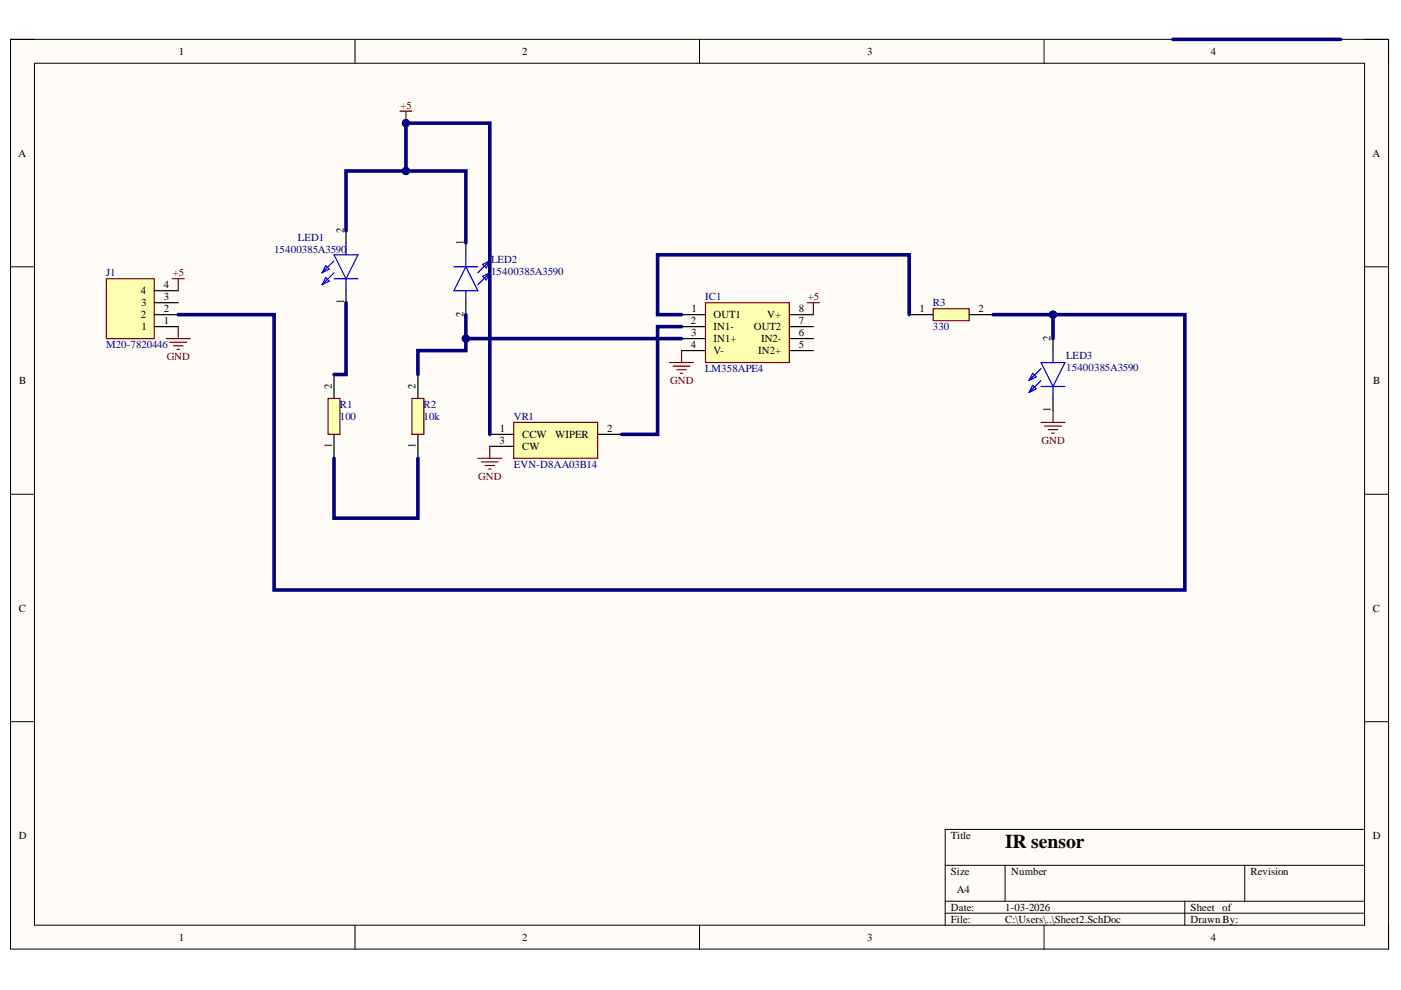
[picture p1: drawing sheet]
<svg xmlns="http://www.w3.org/2000/svg" width="297mm" height="210mm" viewBox="0 0 297 210" stroke-linecap="round" stroke-linejoin="round" font-family="sans-serif">
<path d="M2.2 8.3h292.2v192.9h-292.2z" fill-rule="evenodd" fill="#fffcf8"/>
<path d="M2.2 8.3h292.2v192.9h-292.2z" fill="none" stroke="#000" stroke-width=".21"/>
<path d="M7.3 13.4h282v182.8h-282z" fill-rule="evenodd" fill="#fffcf8"/>
<g fill="none" stroke="#000" stroke-width=".21">
<path d="M2.2 8.3h5.1M7.3 13.4h282v182.8h-282zM75.3 8.3v5.1M148.3 8.3v5.1M221.4 8.3v5.1M289.3 8.3h5.1v5.1M2.2 56.6h5.1M289.3 56.6h5.1M2.2 104.8h5.1M289.3 104.8h5.1M2.2 153h5.1M289.3 153h5.1"/>
<path d="M289.3 175.9h-88.9v20.3M75.3 196.2v5M148.3 196.2v5M200.4 183.5h88.9M200.4 191.1h88.9M200.4 193.6h88.9M213.1 183.5v7.6M221.4 196.2v5M251.2 191.1v5.1M263.9 183.5v7.6M294.4 196.2v5"/>
</g>
<path d="M149.6 64.2h17.8v12.7h-17.8z" fill-rule="evenodd" fill="#ffffb0"/>
<path d="M149.6 64.2h17.8v12.7h-17.8z" fill="none" stroke="#800000" stroke-width=".25"/>
<path d="M144.5 66.7h5.1M144.5 69.3h5.1M144.5 71.8h5.1M144.5 74.3h5.1M167.4 66.7h5M167.4 69.3h5M167.4 71.8h5M167.4 74.3h5" fill="none" stroke="#000" stroke-width=".25"/>
<path d="M69.6 84.5h2.5v7.6h-2.5z" fill-rule="evenodd" fill="#ffffb0"/>
<path d="M69.6 84.5h2.5v7.6h-2.5z" fill="none" stroke="#800000" stroke-width=".25"/>
<path d="M70.8 79.4v5.1M70.8 92.1v5.1" fill="none" stroke="#000" stroke-width=".25"/>
<path d="M87.3 84.5h2.6v7.6h-2.6z" fill-rule="evenodd" fill="#ffffb0"/>
<path d="M87.3 84.5h2.6v7.6h-2.6z" fill="none" stroke="#800000" stroke-width=".25"/>
<path d="M88.6 79.4v5.1M88.6 92.1v5.1" fill="none" stroke="#000" stroke-width=".25"/>
<path d="M197.9 65.4h7.6v2.6h-7.6z" fill-rule="evenodd" fill="#ffffb0"/>
<path d="M197.9 65.4h7.6v2.6h-7.6z" fill="none" stroke="#800000" stroke-width=".25"/>
<path d="M192.8 66.7h5.1M205.5 66.7h5.1" fill="none" stroke="#000" stroke-width=".25"/>
<path d="M108.9 89.6h17.8v7.6h-17.8z" fill-rule="evenodd" fill="#ffffb0"/>
<path d="M108.9 89.6h17.8v7.6h-17.8z" fill="none" stroke="#800000" stroke-width=".25"/>
<path d="M73.4 48.9v2.6M98.8 51.5v2.5M73.4 61.6v2.6M98.8 64.2v2.5M223.3 71.8v2.5M103.8 92.1h5.1M103.8 94.6h5.1M126.7 92.1h5.1M223.3 84.5v2.5" fill="none" stroke="#000" stroke-width=".25"/>
<g fill="none" stroke="#00f" stroke-width=".25">
<path d="M69 58.8l.8 .8-1.5 .8zM69 56.3l.8 .8-1.5 .7zM70.8 54h5.1l-2.5 5.1zM70.8 59.1h5.1M70.8 57.8l-2.5 2.6M70.8 55.3l-2.5 2.5M73.4 51.5v2.5M73.4 59.1v2.5M96.2 56.6h5.1M98.8 56.6l2.5 5h-5.1zM98.8 54v2.6M102.3 56.1l1.5-.8-.7 1.5z"/>
<path d="M102.3 58.6l1.5-.8-.7 1.6zM103.8 55.3l-2.5 2.5M103.8 57.8l-2.5 2.6M98.8 61.6v2.6M218.9 79.2l.8 .7-1.5 .8zM220.7 76.9h5.1l-2.5 5.1zM220.7 78.1l-2.5 2.6M223.3 74.3v2.6M218.9 81.7l.8 .8-1.5 .7zM220.7 82h5.1M220.7 80.7l-2.5 2.5M223.3 82v2.5"/>
</g>
<path d="M22.5 59.1h10.2v12.7h-10.2z" fill-rule="evenodd" fill="#ffffb0"/>
<g fill="none" stroke="#800000" stroke-width=".25">
<path d="M84.8 23.6h2.5M86.1 23.6v2.5M22.5 59.1h10.2v12.7h-10.2zM35.3 71.8h5M36 72.6h3.6M36.8 73.3h2M37.5 74.1h.5M37.8 69.3v2.5M101.3 97.2h5.1M102.1 97.9h3.5M102.8 98.7h2.1M103.6 99.5h.5"/>
<path d="M103.8 94.6v2.6"/>
</g>
<path d="M32.7 69.3h5.1M32.7 66.7h5.1M32.7 64.2h5.1M32.7 61.6h5.1" fill="none" stroke="#000" stroke-width=".25"/>
<circle cx="86.1" cy="26.1" r=".76" fill="#000080"/>
<circle cx="86.1" cy="26.1" r=".76" fill="none" stroke="#000080" stroke-width=".21"/>
<g fill="none" stroke="#800000" stroke-width=".25">
<path d="M36.5 59.1h2.6M37.8 59.1v2.5M142 76.9h5M142.7 77.6h3.6M143.5 78.4h2M144.2 79.2h.6M144.5 74.3v2.6M171.2 64.2h2.5M172.4 64.2v2.5M220.7 89.6h5.1M221.5 90.3h3.5M222.2 91.1h2.1"/>
<path d="M223 91.8h.5M223.3 87v2.6"/>
</g>
<path d="M73.4 48.9v-12.6h25.4v15.2M73.4 64.2v15.2h-2.6M144.5 69.3h-5.1v22.8h-7.6M70.8 97.2v12.7h17.8v-12.7" fill="none" stroke="#000080" stroke-width=".76"/>
<circle cx="86.1" cy="36.3" r=".76" fill="#000080"/>
<circle cx="86.1" cy="36.3" r=".76" fill="none" stroke="#000080" stroke-width=".21"/>
<path d="M86.1 36.3v-10.2h17.7v66" fill="none" stroke="#000080" stroke-width=".76"/>
<circle cx="86.1" cy="36.3" r=".76" fill="#000080"/>
<circle cx="86.1" cy="36.3" r=".76" fill="none" stroke="#000080" stroke-width=".21"/>
<circle cx="86.1" cy="26.1" r=".76" fill="#000080"/>
<circle cx="86.1" cy="26.1" r=".76" fill="none" stroke="#000080" stroke-width=".21"/>
<path d="M144.5 66.7h-5.1v-12.7h53.4v12.7M210.6 66.7h12.7v5.1" fill="none" stroke="#000080" stroke-width=".76"/>
<circle cx="223.3" cy="66.7" r=".76" fill="#000080"/>
<circle cx="223.3" cy="66.7" r=".76" fill="none" stroke="#000080" stroke-width=".21"/>
<path d="M248.7 8.3h35.5M144.5 71.8h-45.7v2.5h-10.2v5.1" fill="none" stroke="#000080" stroke-width=".76"/>
<circle cx="98.8" cy="71.8" r=".76" fill="#000080"/>
<circle cx="98.8" cy="71.8" r=".76" fill="none" stroke="#000080" stroke-width=".21"/>
<path d="M98.8 66.7v5.1" fill="none" stroke="#000080" stroke-width=".76"/>
<circle cx="98.8" cy="71.8" r=".76" fill="#000080"/>
<circle cx="98.8" cy="71.8" r=".76" fill="none" stroke="#000080" stroke-width=".21"/>
<path d="M37.8 66.7h20.3v58.4h193.1v-58.4h-27.9" fill="none" stroke="#000080" stroke-width=".76"/>
<circle cx="223.3" cy="66.7" r=".76" fill="#000080"/>
<circle cx="223.3" cy="66.7" r=".76" fill="none" stroke="#000080" stroke-width=".21"/>
<text font-size="4.1" x="213.1" y="179.8">IR sensor</text>
<g font-size="2.3">
<text x="37.9" y="11.6">1</text>
<text x="110.7" y="11.6">2</text>
<text x="183.9" y="11.6">3</text>
<text x="256.7" y="11.6">4</text>
<text x="3.9" y="33.3">A</text>
<text x="291" y="33.3">A</text>
<text x="72.9" y="49.4" transform="rotate(-90 72.9 49.4)">2</text>
<text x="98.3" y="52" transform="rotate(-90 98.3 52)">1</text>
<text x="29.9" y="62.4">4</text>
<text x="29.9" y="65">3</text>
<text x="34.8" y="63.7">3</text>
<text x="34.8" y="61.2">4</text>
<text x="72.9" y="64.5" transform="rotate(-90 72.9 64.5)">1</text>
<text x="29.9" y="67.5">2</text>
<text x="30" y="70">1</text>
<text x="34.8" y="68.8">1</text>
<text x="34.8" y="66.2">2</text>
<text x="98.3" y="67.2" transform="rotate(-90 98.3 67.2)">2</text>
<text x="146.5" y="68.8">2</text>
<text x="146.6" y="71.3">3</text>
<text x="146.6" y="66.2">1</text>
<text x="151.3" y="67.5">OUT1</text>
<text x="151.3" y="70">IN1-</text>
<text x="159.8" y="70">OUT2</text>
<text x="162.6" y="67.5">V+</text>
<text x="169.4" y="66.2">8</text>
<text x="169.4" y="68.8">7</text>
<text x="169.4" y="71.3">6</text>
<text x="194.9" y="66.2">1</text>
<text x="207.4" y="66.2">2</text>
<text x="146.5" y="73.8">4</text>
<text x="151.3" y="72.6">IN1+</text>
<text x="151.3" y="75.1">V-</text>
<text x="160.8" y="75.1">IN2+</text>
<text x="161.4" y="72.6">IN2-</text>
<text x="169.4" y="73.8">5</text>
<text x="222.8" y="72.3" transform="rotate(-90 222.8 72.3)">2</text>
<text x="4.1" y="81.4">B</text>
<text x="70.4" y="82.4" transform="rotate(-90 70.4 82.4)">2</text>
<text x="88.1" y="82.4" transform="rotate(-90 88.1 82.4)">2</text>
<text x="291.2" y="81.4">B</text>
<text x="222.8" y="87.3" transform="rotate(-90 222.8 87.3)">1</text>
<text x="70.4" y="95" transform="rotate(-90 70.4 95)">1</text>
<text x="88.1" y="95" transform="rotate(-90 88.1 95)">1</text>
<text x="105.9" y="94.2">3</text>
<text x="106" y="91.7">1</text>
<text x="110.7" y="92.9">CCW</text>
<text x="110.7" y="95.5">CW</text>
<text x="117.7" y="92.9">WIPER</text>
<text x="128.7" y="91.7">2</text>
<text x="4" y="129.7">C</text>
<text x="291.1" y="129.7">C</text>
<text x="4" y="177.9">D</text>
<text x="201.6" y="177.9">Title</text>
<text x="291.1" y="177.9">D</text>
<text x="201.6" y="185.5">Size</text>
<text x="214.4" y="185.5">Number</text>
<text x="265.1" y="185.5">Revision</text>
<text x="202.9" y="189.3">A4</text>
<text x="201.6" y="193.1">Date:</text>
<text x="201.6" y="195.7">File:</text>
<text x="213.1" y="193.1">1-03-2026</text>
<text x="213.1" y="195.7">C:\Users\..\Sheet2.SchDoc</text>
<text x="252.4" y="193.1">Sheet of</text>
<text x="252.4" y="195.7">Drawn By:</text>
<text x="37.9" y="199.5">1</text>
<text x="110.7" y="199.5">2</text>
<text x="183.9" y="199.5">3</text>
<text x="256.7" y="199.5">4</text>
</g>
<g font-size="2.3" fill="#800000">
<text x="84.9" y="23.1">+5</text>
<text x="36.6" y="58.6">+5</text>
<text x="171.3" y="63.7">+5</text>
<text x="35.3" y="76.4">GND</text>
<text x="142.1" y="81.4">GND</text>
<text x="220.8" y="94.2">GND</text>
<text x="101.4" y="101.8">GND</text>
</g>
<g font-size="2.3" fill="#000080">
<text x="58.1" y="53.6">15400385A3590</text>
<text x="63.2" y="51">LED1</text>
<text x="22.5" y="58.6">J1</text>
<text x="104.1" y="55.8">LED2</text>
<text x="104.1" y="58.4">15400385A3590</text>
<text x="149.5" y="63.7">IC1</text>
<text x="197.8" y="65">R3</text>
<text x="197.8" y="70">330</text>
<text x="22.5" y="73.8">M20-7820446</text>
<text x="226.1" y="76.1">LED3</text>
<text x="149.5" y="78.9">LM358APE4</text>
<text x="226.1" y="78.6">15400385A3590</text>
<text x="72.1" y="86.5">R1</text>
<text x="72.1" y="89.1">100</text>
<text x="89.8" y="86.5">R2</text>
<text x="89.8" y="89.1">10k</text>
<text x="108.9" y="89.1">VR1</text>
<text x="108.9" y="99.3">EVN-D8AA03B14</text>
</g>
</svg>
